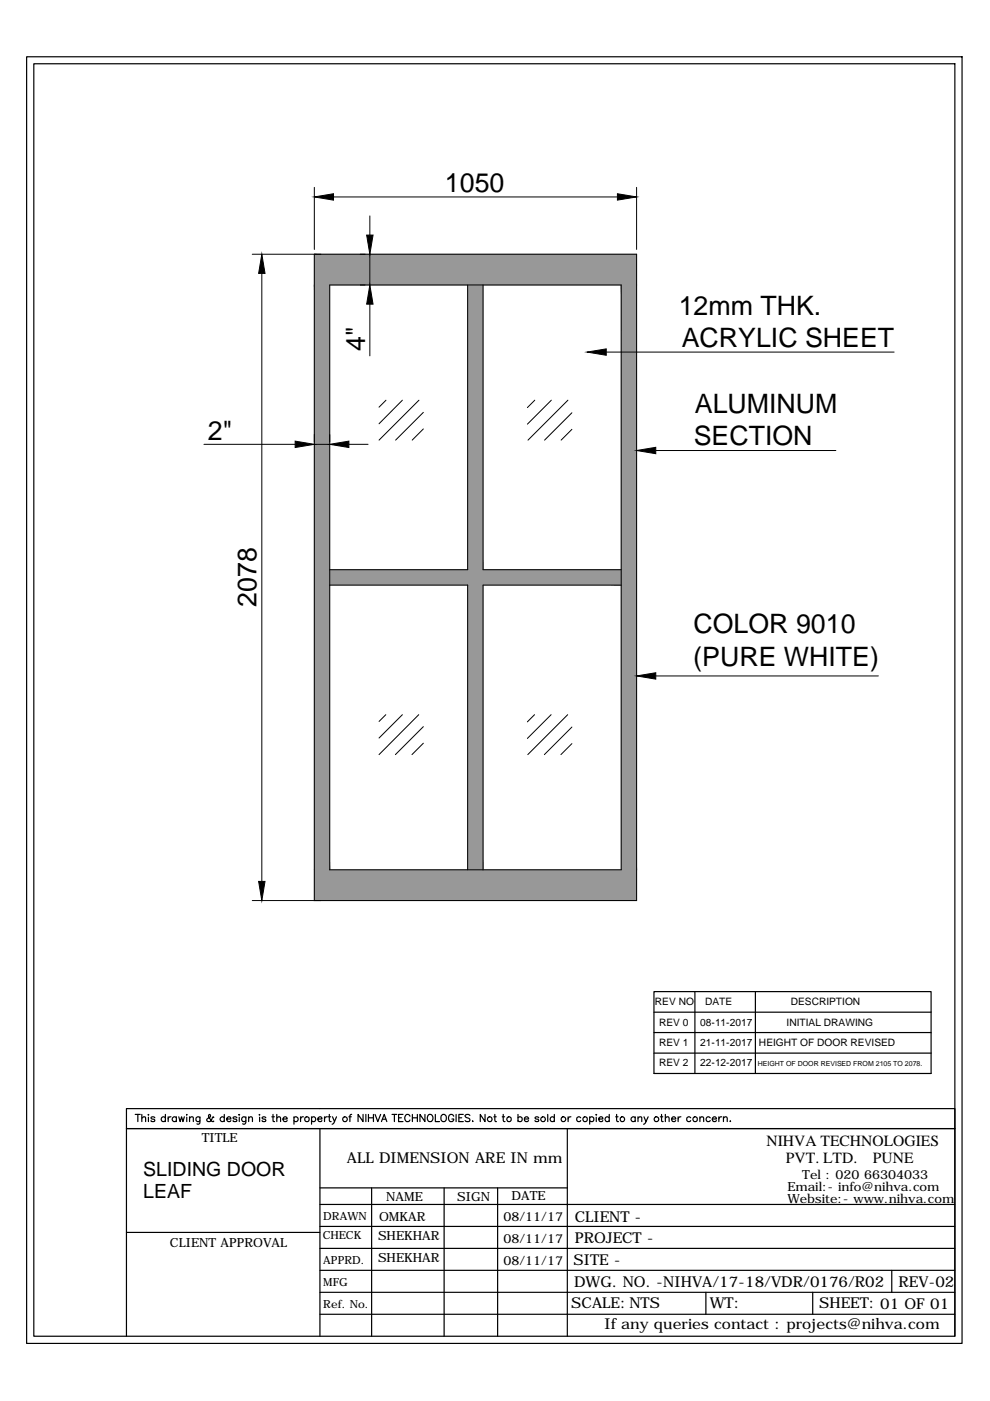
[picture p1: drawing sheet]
<svg xmlns="http://www.w3.org/2000/svg" width="210mm" height="297mm" viewBox="0 0 210 297" stroke-linecap="round" stroke-linejoin="round" font-family="sans-serif">
<!-- layer: 0 -->
<g fill="#989898" stroke="#989898" stroke-width=".21">
<path d="M66.6 53.9v6.5h68.4zM66.6 53.9h68.4v6.5z"/>
<path d="M131.7 60.4v124h3.3zM131.7 60.4h3.3v124z"/>
<path d="M66.6 60.4v124h3.3zM66.6 60.4h3.3v124z"/>
<path d="M66.6 184.4v6.5h68.4zM66.6 184.4h68.4v6.5z"/>
<path d="M99.2 60.4v60.4h3.2zM99.2 60.4h3.2v60.4z"/>
<path d="M69.9 120.8v3.3h61.8zM69.9 120.8h61.8v3.3z"/>
<path d="M99.2 124.1v60.3h3.2zM99.2 124.1h3.2v60.3z"/>
</g>
<g fill="none" stroke="#000" stroke-width=".21">
<path d="M66.6 39.7v13.2M135 39.7v13.2M53.5 53.9h81.5v137h-81.5M55.5 58v128.9M66.6 53.9v137M70.7 41.8h60.2M78.4 45.8v4M78.4 53.9v6.5M69.9 60.4h61.8v124h-61.8zM78.4 64.5v11M99.2 60.4v60.4h-29.3M102.4 60.4v60.4h29.3"/>
<path d="M128.5 74.6h61.1M43.2 94.2h19.4M66.6 94.2h3.3M74 94.2h4M81.8 84.9l-1.4 1.4M85.3 84.9l-4.9 4.9M88.8 84.9l-8.4 8.4M89.8 87.4l-5.9 5.9M89.8 90.9l-2.4 2.4M113.4 84.9l-1.6 1.5M116.9 84.9l-5.1 5M120.4 84.9l-8.5 8.4"/>
<path d="M121.3 87.5l-5.8 5.8M121.3 91l-2.3 2.3M139 95.5h38.2M69.9 124.1h29.3v60.3M131.7 124.1h-29.3v60.3M81.8 151.5l-1.4 1.5M85.3 151.5l-4.9 5M88.8 151.5l-8.4 8.5M89.8 154.1l-6 5.9M89.8 157.6l-2.5 2.4M113.3 151.5l-1.5 1.5M116.9 151.5l-5.1 5.1"/>
<path d="M120.4 151.5l-8.5 8.5M121.3 154.1l-5.9 5.9M121.3 157.7l-2.4 2.3M139 143.3h47.2"/>
</g>
<path d="M55.5 53.9l.7 4.1h-1.4zM66.6 41.8l4.1-.7v1.3zM77.7 49.8h1.4l-.7 4.1zM130.9 41.1l4.1 .7-4.1 .6zM78.4 60.4l.7 4.1h-1.4zM124.5 74.6l4-.6v1.3zM62.6 93.5l4 .7-4 .7zM69.9 94.2l4.1-.7v1.4zM135 95.5l4-.7v1.4zM135 143.3l4-.7v1.4zM54.8 186.9h1.4l-.7 4z" fill="#000" stroke="#000" stroke-width=".21"/>
<g fill="none" stroke="#000" stroke-width=".25">
<path d="M5.6 12h198.4v272.8h-198.4zM7.2 13.5h195.3v269.8h-195.3zM138.7 210.2h58.7v17.4h-58.7zM138.7 214.6h58.7M138.7 218.9h58.7M147.3 210.4v17.2M160.2 210.2v17.4M26.8 235h175.7v4.3h-175.7zM28.7 236.3h1M29.2 236.3v1.5M30.1 237.1l.4-.3 .3 .1 .1 .9M30.1 236.3v1.5"/>
<path d="M31.5 236.3v.1zM31.5 236.9v.9M32.8 237a.47 .47 0 0 0-.8 0l.1 .2 .7 .3-.1 .3h-.2h-.4l-.1-.2M35.1 237a.49 .49 0 0 0-.8-.1 .49 .49 0 0 0 0 .8 .49 .49 0 0 0 .8-.1M35.1 236.3v1.5M35.7 236.8v1M36.3 236.8a.5 .5 0 0 0-.6 .5M37.4 237a.49 .49 0 0 0-.7-.1 .49 .49 0 0 0 0 .8 .49 .49 0 0 0 .7-.1M37.4 236.8v1M37.9 236.8l.3 1 .3-1 .3 1 .3-1M39.6 236.3v.1zM39.6 236.9v.9"/>
<path d="M40.2 237.1l.4-.3 .4 .1v.9M40.2 236.8v1M42.4 236.8v1.2a.38 .38 0 0 1-.2 .3 .38 .38 0 0 1-.4 0M42.4 237a.48 .48 0 0 0-.7-.1 .48 .48 0 0 0 0 .7 .48 .48 0 0 0 .7 0M45.3 237l-.1-.2-.3 .6a.53 .53 0 0 1-.5 .5 .53 .53 0 0 1-.6-.5l.8-.6v-.3l-.2-.2-.2 .2 .2 .6 .5 .7 .4-.1M47.6 237a.49 .49 0 0 0-.8-.1 .49 .49 0 0 0 0 .8 .49 .49 0 0 0 .8-.1M47.6 236.3v1.5M48.1 237.3h.9l-.1-.3a.49 .49 0 0 0-.7 0 .49 .49 0 0 0 .1 .7 .49 .49 0 0 0 .7-.1M50.2 237a.4 .4 0 0 0-.4-.2 .4 .4 0 0 0-.3 .4l.5 .1 .2 .3-.3 .2h-.4l-.1-.2M50.7 236.3v.1zM50.7 236.9v.9M52.1 236.8l-.1 1.4-.2 .2-.4-.1"/>
<path d="M52.1 237a.49 .49 0 0 0-.7-.1 .49 .49 0 0 0 0 .8 .49 .49 0 0 0 .7-.1M52.7 237.1l.4-.3 .3 .1 .1 .9M52.7 236.8v1M55 236.3v.1zM55 236.9v.9M56.4 237l-.3-.2-.5 .2 .2 .3 .5 .1v.4h-.7v-.2M57.6 236.8h.6M57.9 236.3v1.5h.3M58.7 237.1l.3-.3 .4 .1 .1 .9M58.7 236.3v1.5M60 237.3h.9l-.1-.3a.49 .49 0 0 0-.7 0 .49 .49 0 0 0 .1 .7 .49 .49 0 0 0 .7-.1M62.3 237a.49 .49 0 0 1 .8-.1 .49 .49 0 0 1 0 .8 .49 .49 0 0 1-.8-.1"/>
<path d="M62.3 236.8v1.6M63.7 236.8v1M64.3 236.8a.5 .5 0 0 0-.6 .5M66.1 237a.49 .49 0 0 1 .7-.1 .49 .49 0 0 1 0 .8 .49 .49 0 0 1-.7-.1M66.1 236.8v1.6M67.4 237.3h.9l-.1-.3a.48 .48 0 0 0-.7 0 .48 .48 0 0 0 .1 .7 .48 .48 0 0 0 .7-.1M67.8 239.3v44M68.8 236.8v1M69.4 236.8a.5 .5 0 0 0-.6 .5M69.6 236.8h.5M69.8 236.3v1.2l.1 .3h.3M70.5 236.8l.4 1 .4-1"/>
<path d="M70.9 237.8l-.1 .3-.4 .3M74 236.8h.5M74.6 236.3l-.3 .1-.1 .2v1.2M77 236.3v1.5l-1.1-1.5v1.5M77.6 236.3v1.5M78.1 236.3v1.5M78.1 237h1.1M79.2 236.3v1.5M79.5 236.3l.6 1.5 .6-1.5M80.9 237.8l.6-1.5 .5 1.5M81.1 237.3h.7M83.1 236.3h1"/>
<path d="M83.6 236.3v1.5M84.5 237h.6M85.4 236.3h-.9v1.5h.9M86.9 236.7a.56 .56 0 0 0-.6-.4 .56 .56 0 0 0-.5 .6v.4a.57 .57 0 0 0 .5 .5 .57 .57 0 0 0 .6-.3M87.4 237h1.1M87.4 236.3v1.5M88.5 236.3v1.5M90.1 236.3v1.5l-1.1-1.5v1.5M90.7 236.5a.59 .59 0 0 1 .7-.2 .59 .59 0 0 1 .4 .6v.4a.59 .59 0 0 1-.6 .5 .59 .59 0 0 1-.6-.5zM92.3 236.3v1.5h.9M93.6 236.5l.3-.2a.75 .75 0 0 1 .8 .8 .75 .75 0 0 1-.9 .7l-.3-.5zM96.2 236.7a.56 .56 0 0 0-.6-.4 .56 .56 0 0 0-.5 .6v.4a.55 .55 0 0 0 .5 .5 .55 .55 0 0 0 .6-.5h-.4"/>
<path d="M96.7 236.3v1.5M97.3 237h.6M98.2 236.3h-.9v1.5h.9M99.6 236.5a.58 .58 0 0 0-.5-.2 .58 .58 0 0 0-.5 .4l1 .7-.1 .4h-.5l-.4-.2M100.2 237.7v.1zM102.8 236.3v1.5l-1-1.5v1.5M104.7 236.8h.5M104.9 236.3v1.2l.1 .3h.3M106.5 236.8h.5M106.7 236.3v1.2l.1 .3h.3M109.8 237a.49 .49 0 0 1 .8-.1 .49 .49 0 0 1 0 .8 .49 .49 0 0 1-.8-.1M109.8 236.3v1.5"/>
<path d="M111.2 237.3h.9a.46 .46 0 0 0-.6-.5 .46 .46 0 0 0-.3 .6 .48 .48 0 0 0 .3 .4 .48 .48 0 0 0 .6-.2M114.2 237l-.3-.2-.5 .2 .2 .3 .5 .1v.4h-.6l-.1-.2M116.1 236.3v1.5M117.5 237a.49 .49 0 0 0-.7-.1 .49 .49 0 0 0 0 .8 .49 .49 0 0 0 .7-.1M117.5 236.3v1.5M120.3 239.3v44M120.5 236.8v1M121 236.8a.5 .5 0 0 0-.5 .5M123.1 237a.48 .48 0 0 0-.7-.1 .48 .48 0 0 0 0 .7 .48 .48 0 0 0 .7 0M125 237a.49 .49 0 0 1 .8-.1 .49 .49 0 0 1 0 .8 .49 .49 0 0 1-.8-.1M125 236.8v1.6M126.4 236.3v.1z"/>
<path d="M126.4 236.9v.9M127 237.3h.8v-.3a.48 .48 0 0 0-.7 0 .48 .48 0 0 0 0 .7 .48 .48 0 0 0 .7-.1M129.2 237a.49 .49 0 0 0-.8-.1 .49 .49 0 0 0 0 .8 .49 .49 0 0 0 .8-.1M129.2 236.3v1.5M130.5 236.8h.5M130.7 236.3v1.2l.1 .3h.3M134.7 237a.49 .49 0 0 0-.8-.1 .49 .49 0 0 0 0 .8 .49 .49 0 0 0 .8-.1M134.7 236.8v1M135.3 237.1l.4-.3 .3 .1 .1 .9M135.3 236.8v1M136.5 236.8l.5 1 .4-1M137 237.8l-.2 .3-.3 .3"/>
<path d="M138.7 223.3h58.7M140 236.8h.5M140.3 236.3v1.5h.3M141.1 237.1l.3-.3 .4 .1 .1 .9M141.1 236.3v1.5M142.4 237.3h.9l-.1-.3a.49 .49 0 0 0-.7 0 .49 .49 0 0 0 .1 .7 .49 .49 0 0 0 .7-.1M143.8 236.8v1M144.4 236.8a.5 .5 0 0 0-.6 .5M146.4 237a.48 .48 0 0 0-.7-.1 .48 .48 0 0 0 0 .7 .48 .48 0 0 0 .7 0M148.4 237.1l.3-.3 .4 .1 .1 .9M148.4 236.8v1M150.6 237a.49 .49 0 0 0-.7-.1 .49 .49 0 0 0 0 .8 .49 .49 0 0 0 .7-.1"/>
<path d="M151 237.3h.9l-.1-.3a.49 .49 0 0 0-.7 0 .49 .49 0 0 0 .1 .7 .49 .49 0 0 0 .7-.1M152.4 236.8v1M153 236.8a.5 .5 0 0 0-.6 .5M153.4 237.1l.3-.3 .4 .1 .1 .9M153.4 236.8v1M154.8 237.7v.1zM67.8 255.4h134.7M67.8 251.9h52.5M78.8 251.9v31.4M94.2 251.9v31.4M105.5 251.9v31.4M26.8 261.3h41"/>
<path d="M67.8 269.3h134.7M67.8 264.7h134.7M67.8 260h134.7M67.8 274h134.7M67.8 278.7h134.7M149.7 274v4.7M172.3 274v4.7M189.1 269.3v4.7M26.8 283.3v-44h175.7v44"/>
<circle cx="65.1" cy="237.3" r=".52"/>
<circle cx="73.1" cy="237.3" r=".51"/>
<circle cx="103.8" cy="237.3" r=".51"/>
<circle cx="107.9" cy="237.3" r=".51"/>
<circle cx="115.1" cy="237.3" r=".51"/>
<circle cx="119.5" cy="237.3" r=".51"/>
<circle cx="124.1" cy="237.3" r=".51"/>
<circle cx="131.9" cy="237.3" r=".51"/>
<circle cx="139.2" cy="237.3" r=".51"/>
<circle cx="147.4" cy="237.3" r=".51"/>
</g>
<g font-size="5.7">
<text x="94.3" y="40.7">1050</text>
<text x="143.9" y="66.7">12mm THK.</text>
<text x="77.4" y="74.5" transform="rotate(-90 77.4 74.5)">4&quot;</text>
<text x="144.5" y="73.5">ACRYLIC SHEET</text>
<text x="147.3" y="87.6">ALUMINUM</text>
<text x="44.1" y="93.2">2&quot;</text>
<text x="147.1" y="94.4">SECTION</text>
<text x="54.4" y="128.7" transform="rotate(-90 54.4 128.7)">2078</text>
<text x="147" y="134.3">COLOR 9010</text>
<text x="147" y="141.1">(PURE WHITE)</text>
</g>
<g font-size="4.1">
<text x="30.4" y="249.3">SLIDING DOOR</text>
<text x="30.4" y="254">LEAF</text>
</g>
<g font-size="3.3">
<text x="162.5" y="242.9">NIHVA TECHNOLOGIES</text>
<text x="166.6" y="246.6">PVT. LTD.</text>
<text x="185.1" y="246.6">PUNE</text>
</g>
<g font-size="3.2">
<text x="73.5" y="246.5">ALL DIMENSION ARE IN mm</text>
<text x="121.8" y="259.2">CLIENT -</text>
<text x="121.8" y="263.5">PROJECT -</text>
<text x="121.6" y="268.1">SITE -</text>
<text x="121.7" y="272.8">DWG. NO. -NIHVA/17-18/VDR/0176/R02</text>
<text x="190.5" y="272.8">REV-02</text>
<text x="121.1" y="277.4">SCALE: NTS</text>
<text x="128.2" y="281.8">If any queries contact : projects@nihva.com</text>
<text x="150.5" y="277.4">WT:</text>
<text x="173.7" y="277.4">SHEET: 01 OF 01</text>
</g>
<g font-size="2.7">
<text x="42.8" y="242.2">TITLE</text>
<text x="170.1" y="249.9">Tel : 020 66304033</text>
<text x="81.9" y="254.7">NAME</text>
<text x="97" y="254.7">SIGN</text>
<text x="108.5" y="254.5">DATE</text>
<text x="166.9" y="255.2">Website:- www.nihva.com</text>
<text x="167" y="252.6">Email:- info@nihva.com</text>
<text x="80.2" y="262.8">SHEKHAR</text>
<text x="80.4" y="258.8">OMKAR</text>
<text x="106.8" y="258.8">08/11/17</text>
<text x="106.8" y="263.5">08/11/17</text>
<text x="36" y="264.3">CLIENT APPROVAL</text>
<text x="80.2" y="267.5">SHEKHAR</text>
<text x="106.8" y="268.1">08/11/17</text>
</g>
<g font-size="2.4">
<text x="68.4" y="262.8">CHECK</text>
<text x="68.6" y="258.7">DRAWN</text>
<text x="68.6" y="268">APPRD.</text>
<text x="68.6" y="272.6">MFG</text>
<text x="68.6" y="277.3">Ref. No.</text>
</g>
<g font-size="2.2">
<text x="138.9" y="213.1">REV NO</text>
<text x="149.5" y="213.1">DATE</text>
<text x="167.7" y="213.1">DESCRIPTION</text>
<text x="139.8" y="217.4">REV 0</text>
<text x="139.8" y="221.8">REV 1</text>
<text x="148.5" y="217.4">08-11-2017</text>
<text x="148.5" y="221.8">21-11-2017</text>
<text x="160.9" y="221.8">HEIGHT OF DOOR REVISED</text>
<text x="166.8" y="217.4">INITIAL DRAWING</text>
<text x="139.8" y="226.1">REV 2</text>
<text x="148.5" y="226.1">22-12-2017</text>
</g>
<text font-size="1.5" x="160.7" y="226">HEIGHT OF DOOR REVISED FROM 2105 TO 2078.</text>
</svg>
